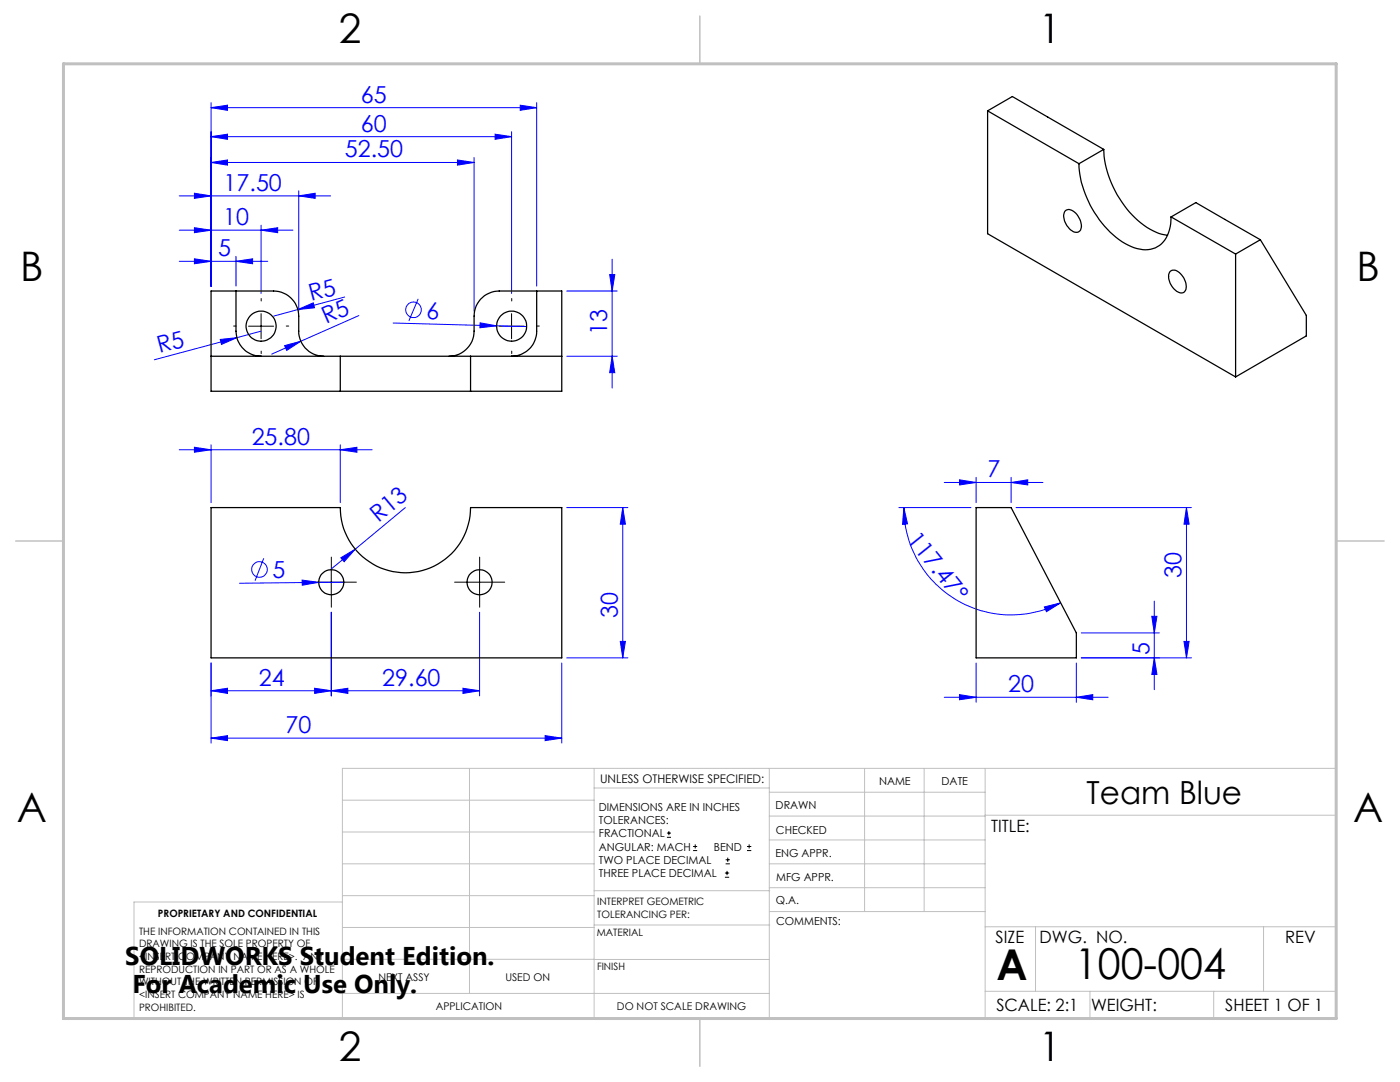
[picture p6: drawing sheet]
<svg xmlns="http://www.w3.org/2000/svg" width="279mm" height="216mm" viewBox="0 0 279 216" stroke-linecap="round" stroke-linejoin="round" font-family="sans-serif">
<g fill="none" stroke="#00f" stroke-width=".2">
<path d="M35.8 39.1h30.2M38.8 38.6l3.3 .5-3.3 .5zM42.1 21.5l3.3-.5v1zM42.1 27.3l3.3-.5v1zM42.1 32.4l3.3-.5v1zM42.1 20.5v36.6M42.1 21.5h65M42.1 27.3h60M42.1 32.4h52.5M59.6 39.1l3.3-.5v1zM59.6 38.1v24M91.3 31.9l3.3 .5-3.3 .5z"/>
<path d="M94.6 31.4v30.7M98.8 26.8l3.3 .5-3.3 .5zM102.1 26.3v32.3M103.8 21l3.3 .5-3.3 .5zM107.1 20.5v36.6M35.8 45.9h22.7M35.8 52.1h17.6M38.8 45.4l3.3 .5-3.3 .5zM38.8 51.6l3.3 .5-3.3 .5zM47.1 52.1l3.3-.5v1zM47.1 51.2v5.9M52.1 45.9l3.3-.5v1z"/>
<path d="M52.1 44.9v13.7M68.8 59.3l-9.4 2.5M83.5 59.6l-1.9 4.4M113.1 58.1h10.1M121.7 54.8h1l-.5 3.3zM122.2 51.7v25.7M44 67.7l3.3-.3-3.1 1.3zM47.3 67.4l-16.5 4.4M52.1 66.1l-4.8 1.3M56.8 69l3.2-.9-2.8 1.8zM59.4 61.8l3.1-1.4 .3 1zM59.4 61.8l-4.8 1.3"/>
<path d="M60 68.1l-5.8 2.6M71.6 63l-11.6 5.1M78.5 64.5l20.6 .5M95.8 64.4l3.3 .6-3.3 .4zM99.1 65l6 .2M113.1 71.1h10.1M122.2 71.1l.5 3.3h-1zM35.8 89.7h38.5M38.8 89.3l3.3 .4-3.3 .5zM42.1 88.8v11.5M67.9 89.7l3.3-.4v.9zM67.9 88.8v11.5"/>
<path d="M188.5 96.3h19.6M191.5 95.7l3.3 .6-3.3 .5zM194.8 95.2v5.1M201.8 96.3l3.3-.6v1.1zM201.8 95.2v5.1M52.6 111.4l-1.7 4.5M60.3 115.7l3.3 .5-3.3 .6zM63.6 116.2l-15.8 .2M68 111.3l2.9-1.7-2.2 2.5zM68.6 116.2h-5M70.9 109.6l-4.9 4M80.9 101.3l-10 8.3"/>
<path d="M113.1 101.3h12.2M124.3 101.3l.5 3.3h-1zM124.3 101.3v30M179.4 101.3h14.4M180.4 101.3l.7 3.2-1 .1zM180.4 101.3a21.4 21.4 0 0 0 31.3 19M202.8 101.3h35M230.4 119.9v17.7M236.8 101.3l.5 3.3h-1zM236.8 101.3v30M42.1 137.8l3.3-.5v1.1zM42.1 132.3v16"/>
<path d="M42.1 137.8h53.6M62.8 137.3l3.3 .5-3.3 .6zM66.1 137.8l3.3-.5v1.1zM66.1 122.2v16.7M92.4 137.3l3.3 .5-3.3 .6zM95.7 122.2v16.7M112.1 132.3v16M113.1 131.3h12.2M123.8 128h1l-.5 3.3zM188.5 139.1h32.7M191.5 138.6l3.3 .5-3.3 .5zM194.8 132.3v7.8"/>
<path d="M208.4 121.1l3.3-.8-2.9 1.8zM214.8 139.1l3.3-.5v1zM214.8 132.3v7.8M215.8 131.3h22M215.8 126.3h15.6M229.9 123h1l-.5 3.3zM230.4 131.3l.5 3.3h-1zM236.3 128h1l-.5 3.3zM42.1 147.3l3.3-.5v1zM42.1 147.3h70M108.8 146.8l3.3 .5-3.3 .5z"/>
<circle cx="82.5" cy="61.8" r="1.54"/>
<circle cx="51.8" cy="113.6" r="1.56"/>
</g>
<g fill="none" stroke="#000" stroke-width=".2">
<path d="M49.6 65.1h5M52.1 62.6v5M99.6 65.1h5M102.1 62.6v5M63.6 116.2h5M66.1 113.7v5M93.2 116.2h5M95.7 113.7v5M133.1 167.1h.8M133.1 166.2h.8M133.5 165.8v.9M138.3 169.7h.8"/>
<path d="M138.3 168.9h.8M138.7 168.5v.8M144.7 175h.8M144.7 174.2h.8M144.8 172.4h.9M144.8 171.6h.9M145.1 173.8v.8M145.2 171.1v.9M149.1 169.7h.8M149.1 168.9h.8M149.5 168.5v.8"/>
</g>
<g fill="none" stroke="#000" stroke-width=".2" stroke-dasharray="15.2 1.3 1.3 1.3">
<path d="M47.1 65.1h-.5M52.1 60.1v-.5M52.1 70.1v.5M57.1 65.1h.5M97.1 65.1h-.5M102.1 60.1v-.5M102.1 70.1v.5M107.1 65.1h.5M63.6 116.2h-2.5M66.1 113.7v-2.5M66.1 118.7v2.5M68.6 116.2h2.5"/>
<path d="M93.2 116.2h-2.5M95.7 113.7v-2.5M95.7 118.7v2.5M98.2 116.2h2.5"/>
</g>
<g fill="none" stroke="#c0c0c0" stroke-width=".2">
<path d="M68.3 159.7h50.3M93.7 153.3v44.9M118.6 153.3v49.9M118.6 157.2h34.9M153.5 153.3v49.9M153.5 158.1h43.1M172.5 153.3v28.6M184.4 153.3v28.6M196.6 153.3v49.9M68.3 180h-41.6v23.2h240v-49.9h-198.4v49.9M68.3 178.7h50.3M68.3 172.4h50.3"/>
<path d="M68.3 166h50.3M118.6 177.7h35M153.5 167.6h43.1M153.5 162.8h43.1M153.5 172.4h43.1M153.5 177.1h43.1M196.6 162.7h70.1M68.3 198.2h85.2M68.3 191.4l85.2 .1M68.3 185.1h50.3M118.6 184.6h35M153.6 181.9h43"/>
<path d="M196.6 197.8h70.1M196.6 184.9h70.1M206.7 184.9v12.9M217.5 197.8v5.4M242.2 197.8v5.4M252.2 184.9v12.9"/>
</g>
<path d="M139.7 3.2v9.5M3.1 107.9h9.6M266.7 107.9h9.5M139.7 203.2v9.6" fill="none" stroke="#c0c0c0" stroke-width=".3"/>
<path d="M12.7 12.7h254v190.5h-254z" fill="none" stroke="#c0c0c0" stroke-width=".6"/>
<g fill="#00f">
<path d="M95.8 64.4l3.3 .6-3.3 .4z"/>
<path d="M60.3 115.7l3.3 .5-3.3 .6z"/>
<path d="M59.4 61.8l3.1-1.4 .3 1z"/>
<path d="M44 67.7l3.3-.3-3.1 1.3z"/>
<path d="M56.8 69l3.2-.9-2.8 1.8z"/>
<path d="M68 111.3l2.9-1.7-2.2 2.5z"/>
<path d="M62.8 137.3l3.3 .5-3.3 .6zM42.1 137.8l3.3-.5v1.1zM92.4 137.3l3.3 .5-3.3 .6zM66.1 137.8l3.3-.5v1.1zM67.9 89.7l3.3-.4v.9zM38.8 89.3l3.3 .4-3.3 .5zM201.8 96.3l3.3-.6v1.1zM191.5 95.7l3.3 .6-3.3 .5zM214.8 139.1l3.3-.5v1zM191.5 138.6l3.3 .5-3.3 .5z"/>
<path d="M42.1 147.3l3.3-.5v1zM108.8 146.8l3.3 .5-3.3 .5zM42.1 21.5l3.3-.5v1zM103.8 21l3.3 .5-3.3 .5zM42.1 27.3l3.3-.5v1zM98.8 26.8l3.3 .5-3.3 .5zM42.1 32.4l3.3-.5v1zM91.3 31.9l3.3 .5-3.3 .5zM38.8 38.6l3.3 .5-3.3 .5zM59.6 39.1l3.3-.5v1zM38.8 45.4l3.3 .5-3.3 .5zM52.1 45.9l3.3-.5v1zM38.8 51.6l3.3 .5-3.3 .5zM47.1 52.1l3.3-.5v1z"/>
<path d="M123.8 128h1l-.5 3.3zM124.3 101.3l.5 3.3h-1zM236.3 128h1l-.5 3.3zM236.8 101.3l.5 3.3h-1zM122.2 71.1l.5 3.3h-1zM121.7 54.8h1l-.5 3.3z"/>
<path d="M229.9 123h1l-.5 3.3zM230.4 131.3l.5 3.3h-1z"/>
<path d="M180.4 101.3l.7 3.2-1 .1zM208.4 121.1l3.3-.8-2.9 1.8z"/>
</g>
<g fill="none" stroke="#000" stroke-width=".25">
<path d="M197.1 22.1l18.2 10.6M197.1 22.1v24.5l49.5 28.6M197.1 22.1l4.9-2.8 18.3 10.5M215.3 32.7a20 20 0 0 0 9.8 16.2 5.7 5.7 0 0 0 6.7-.3 7.3 7.3 0 0 0 1.9-5.3M220.3 29.8a19.9 19.9 0 0 0 9.8 16.2l1.1 .6 1.8 .4M220.3 29.8l-5 2.9M47.1 58.1v8a5.1 5.1 0 0 0 5 5M107.1 58.1v8a5 5 0 0 1-5 5M212.6 42.1a1.68 1.68 0 0 1 2.3 .7 3 3 0 0 1 .6 3.3 1.35 1.35 0 0 1-1.9-.2 3.2 3.2 0 0 1-1-3.8zM233.5 54.2a1.6 1.6 0 0 1 2.4 .7 2.86 2.86 0 0 1 .5 3.3 1.4 1.4 0 0 1-2-.5 3.1 3.1 0 0 1-.9-3.5zM233.7 43.3l12.9 7.4M233.7 43.3l5-2.9 12.8 7.4"/>
<path d="M246.6 50.7v24.5M251.5 47.8l9.2 15.1v4.1l-14.1 8.2M251.5 47.8l-4.9 2.9M42.1 71.1h25.8M64.6 71.1a5 5 0 0 1-5-5v-3a5 5 0 0 0-5-5h-12.5v20h25.8M67.9 71.1h26M67.9 78.1h26M67.9 71.1v7M89.6 71.1a5 5 0 0 0 5-5v-3a5 5 0 0 1 5-5h12.5v20h-18.2M93.9 71.1h18.2M93.9 71.1v7M42.1 101.3h25.8a13 13 0 0 0 13 13 13 13 0 0 0 13-13h18.2v30h-70z"/>
<path d="M194.8 101.3h7l13 25v5h-20z"/>
<circle cx="52.1" cy="65.1" r="3"/>
<circle cx="102.1" cy="65.1" r="3"/>
<circle cx="66.1" cy="116.2" r="2.51"/>
<circle cx="95.7" cy="116.2" r="2.5"/>
</g>
<g font-size="8.5">
<text x="198.9" y="195.5">A</text>
<text x="214.5" y="195.4">100-004</text>
</g>
<g font-size="8.1">
<text x="67.6" y="8.6">2</text>
<text x="207.3" y="8.6">1</text>
<text x="4" y="56.2">B</text>
<text x="270.7" y="56.2">B</text>
<text x="3.3" y="164.1">A</text>
<text x="270" y="164.1">A</text>
<text x="67.6" y="211.8">2</text>
<text x="207.3" y="211.8">1</text>
</g>
<text font-size="6.3" x="216.9" y="160.5">Team Blue</text>
<g font-size="5.1">
<text x="25" y="192.5">SOLIDWORKS Student Edition.</text>
<text x="26.4" y="198.1">For Academic Use Only.</text>
</g>
<g font-size="4.7" fill="#00f">
<text x="72" y="20.5">65</text>
<text x="72" y="26.3">60</text>
<text x="68.8" y="31.4">52.50</text>
<text x="44.6" y="38">17.50</text>
<text x="44.5" y="44.9">10</text>
<text x="43.5" y="51.1">5</text>
<text x="62.1" y="60.1" transform="rotate(-15 62.1 60.1)">R5</text>
<text x="65.1" y="64.7" transform="rotate(-24 65.1 64.7)">R5</text>
<text x="85.1" y="63.6" transform="rotate(1 85.1 63.6)">6</text>
<text x="31.8" y="70.5" transform="rotate(-15 31.8 70.5)">R5</text>
<text x="121.2" y="66.8" transform="rotate(-90 121.2 66.8)">13</text>
<text x="50.2" y="88.7">25.80</text>
<text x="197.1" y="95.2">7</text>
<text x="75.5" y="104.4" transform="rotate(-40 75.5 104.4)">R13</text>
<text x="180.9" y="107.7" transform="rotate(51 180.9 107.7)">117.47°</text>
<text x="54.4" y="115.3" transform="rotate(-1 54.4 115.3)">5</text>
<text x="235.8" y="115.4" transform="rotate(-90 235.8 115.4)">30</text>
<text x="123.3" y="123.3" transform="rotate(-90 123.3 123.3)">30</text>
<text x="229.4" y="130.6" transform="rotate(-90 229.4 130.6)">5</text>
<text x="51.7" y="136.8">24</text>
<text x="76.3" y="136.8">29.60</text>
<text x="201.2" y="138.1">20</text>
<text x="57" y="146.3">70</text>
</g>
<g font-size="3.4">
<text x="197.8" y="166">TITLE:</text>
<text x="198.7" y="188.1">SIZE</text>
<text x="207.5" y="188.1">DWG. NO.</text>
<text x="256.5" y="188.2">REV</text>
<text x="198.8" y="201.7">SCALE: 2:1</text>
<text x="217.7" y="201.8">WEIGHT:</text>
<text x="244.5" y="201.7">SHEET 1 OF 1</text>
</g>
<text font-size="2.4" x="119.8" y="156.2">UNLESS OTHERWISE SPECIFIED:</text>
<g font-size="2.2">
<text x="119.5" y="161.8">DIMENSIONS ARE IN INCHES</text>
<text x="154.8" y="161.4">DRAWN</text>
<text x="175.4" y="156.6">NAME</text>
<text x="187.9" y="156.7">DATE</text>
<text x="119.5" y="164.4">TOLERANCES:</text>
<text x="119.5" y="167.1">FRACTIONAL</text>
<text x="154.9" y="166.3">CHECKED</text>
<text x="119.5" y="169.7">ANGULAR: MACH</text>
<text x="119.5" y="172.4">TWO PLACE DECIMAL</text>
<text x="142.5" y="169.7">BEND</text>
<text x="154.8" y="171">ENG APPR.</text>
<text x="119.5" y="175">THREE PLACE DECIMAL</text>
<text x="154.9" y="175.7">MFG APPR.</text>
<text x="154.9" y="180.4">Q.A.</text>
<text x="154.9" y="184.6">COMMENTS:</text>
</g>
<g font-size="2.1">
<text x="75.5" y="195.7">NEXT ASSY</text>
<text x="100.9" y="195.7">USED ON</text>
<text x="86.9" y="201.5">APPLICATION</text>
<text x="123.1" y="201.6">DO NOT SCALE DRAWING</text>
</g>
<g font-size="2">
<text x="31.5" y="182.9">PROPRIETARY AND CONFIDENTIAL</text>
<text x="119.2" y="180.6">INTERPRET GEOMETRIC</text>
<text x="119.2" y="183.1">TOLERANCING PER:</text>
<text x="27.8" y="186.5">THE INFORMATION CONTAINED IN THIS</text>
<text x="27.8" y="189">DRAWING IS THE SOLE PROPERTY OF</text>
<text x="27.8" y="191.6">&lt;INSERT COMPANY NAME HERE&gt;. ANY</text>
<text x="119.1" y="186.7">MATERIAL</text>
<text x="27.8" y="194.1">REPRODUCTION IN PART OR AS A WHOLE</text>
<text x="27.8" y="196.6">WITHOUT THE WRITTEN PERMISSION OF</text>
<text x="119.1" y="193.5">FINISH</text>
<text x="27.8" y="199.1">&lt;INSERT COMPANY NAME HERE&gt; IS</text>
<text x="27.8" y="201.7">PROHIBITED.</text>
</g>
</svg>
